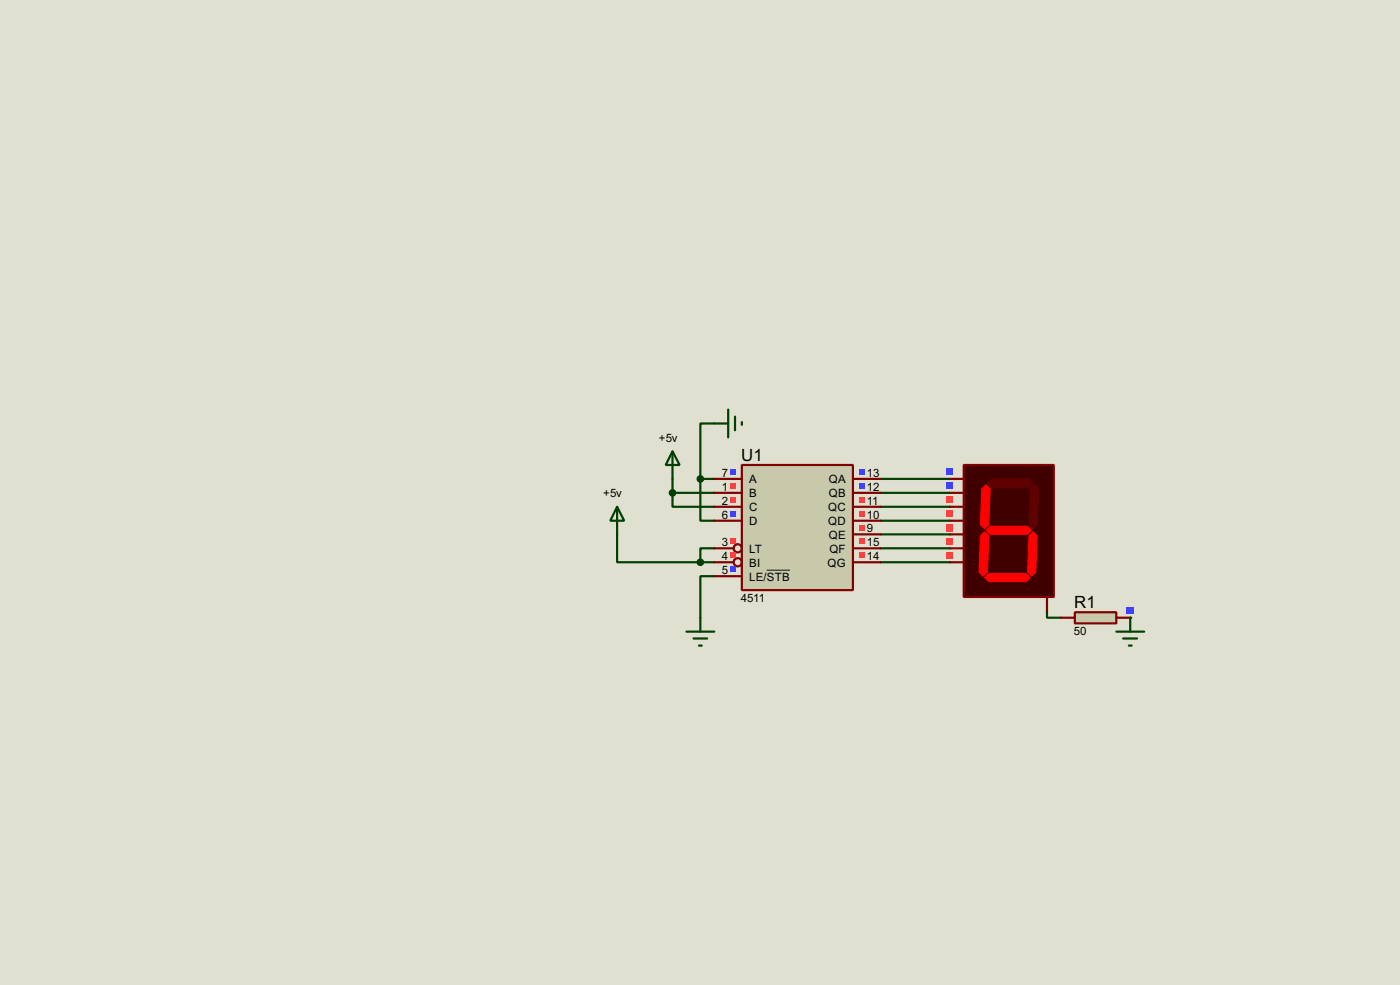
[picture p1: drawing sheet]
<svg xmlns="http://www.w3.org/2000/svg" width="256mm" height="180mm" viewBox="0 0 256 180" stroke-linecap="round" stroke-linejoin="round" font-family="sans-serif">
<path d="M0 0h256.5v180.3h-256.5z" fill="#e0e0d0"/>
<circle cx="207.1" cy="113.1" r=".2" fill="#004000"/>
<g fill="none" stroke="#004000" stroke-width=".4">
<path d="M130.9 77.5h-2.6v10.2M113.1 97.8v5.1h15.2M123.2 90.2v2.6h7.7M123.2 90.2h7.7M123.2 87.7v2.5M128.3 87.7v7.6h2.6M128.3 87.7h2.6M161.3 87.7h12.7M161.3 95.3h12.7M161.3 97.8h12.7M161.3 90.2h12.7M161.3 92.8h12.7"/>
<path d="M128.3 102.9h2.6M130.9 105.5h-2.6v7.6M130.9 100.4h-2.6v2.5M161.3 100.4h12.7M161.3 102.9h12.7M191.8 111.8v1.3h2.6"/>
</g>
<path d="M135.9 85.1h20.4v22.9h-20.4z" fill="#c8c8aa" stroke="#800000" stroke-width=".4"/>
<g fill="none" stroke="#800000" stroke-width=".4">
<path d="M130.9 87.7h5M130.9 90.2h5M130.9 92.8h5M130.9 95.3h5M156.3 87.7h5M156.3 90.2h5M156.3 92.8h5M156.3 95.3h5M156.3 97.8h5M130.9 100.4h3.5M130.9 102.9h3.5M130.9 105.5h5"/>
<path d="M156.3 100.4h5M156.3 102.9h5"/>
<circle cx="135.1" cy="100.4" r=".75"/>
<circle cx="135.1" cy="102.9" r=".75"/>
</g>
<path d="M140.5 104.4h4.2" fill="none" stroke="#000" stroke-width=".18"/>
<path d="M133.8 85.9h1v1h-1z" fill="#4040ff"/>
<g fill="#ff4040">
<path d="M133.8 88.4h1v1.1h-1z"/>
<path d="M133.8 91h1v1h-1z"/>
</g>
<path d="M133.8 93.5h1v1h-1z" fill="#4040ff"/>
<g fill="#ff4040">
<path d="M133.8 98.6h1v1h-1z"/>
<path d="M133.8 101.1h1v1.1h-1z"/>
</g>
<g fill="#4040ff">
<path d="M133.8 103.7h1v1h-1z"/>
<path d="M157.4 85.9h1v1h-1z"/>
<path d="M157.4 88.4h1v1.1h-1z"/>
</g>
<g fill="#ff4040">
<path d="M157.4 91h1v1h-1z"/>
<path d="M157.4 93.5h1v1h-1z"/>
<path d="M157.4 96.1h1v1h-1z"/>
<path d="M157.4 98.6h1v1h-1z"/>
<path d="M157.4 101.1h1v1.1h-1z"/>
</g>
<path d="M125.8 115.6h5.1M127.1 116.9h2.5M128.1 118.2h.5M128.3 113.1v2.5" fill="none" stroke="#004000" stroke-width=".4"/>
<path d="M176.6 85.1h16.5v24.2h-16.5z" fill="#400000" stroke="#800000" stroke-width=".4"/>
<g fill="#600000" stroke="#600000" stroke-width=".18">
<path d="M180.9 88.4l.8-.7h6.8l.8 .7-.8 .8h-6.8z" fill-rule="evenodd"/>
<path d="M188.8 89.5l.7-.8 .8 .8-.3 6.6-.7 .7-.8-.7z" fill-rule="evenodd"/>
</g>
<g fill="#f00" stroke="#f00" stroke-width=".18">
<path d="M188.5 98.1l.8-.8 .7 .8-.2 6.6-.8 .8-.7-.8z" fill-rule="evenodd"/>
<path d="M180.4 105.7l.8-.7h6.8l.8 .7-.8 .8h-6.8z" fill-rule="evenodd"/>
<path d="M179.6 98.1l.8-.8 .8 .8-.3 6.6-.8 .8-.7-.8z" fill-rule="evenodd"/>
<path d="M180.6 88.7l.8 .8-.2 6.6-.8 .7-.8-.7 .3-6.6z" fill-rule="evenodd"/>
<path d="M180.6 97.1l.8-.8h6.9l.7 .8-.7 .7h-6.9z" fill-rule="evenodd"/>
</g>
<path d="M174 87.7h2.6M174 90.2h2.6M174 92.8h2.6M174 95.3h2.6M174 97.8h2.6M174 100.4h2.6M174 102.9h2.6M191.8 109.3v2.5" fill="none" stroke="#800000" stroke-width=".4"/>
<g fill="#4040ff">
<path d="M173.4 85.8h1.3v1.2h-1.3z"/>
<path d="M173.4 88.3h1.3v1.3h-1.3z"/>
</g>
<g fill="#ff4040">
<path d="M173.4 90.9h1.3v1.2h-1.3z"/>
<path d="M173.4 93.4h1.3v1.3h-1.3z"/>
<path d="M173.4 95.9h1.3v1.3h-1.3z"/>
<path d="M173.4 98.5h1.3v1.2h-1.3z"/>
<path d="M173.4 101h1.3v1.3h-1.3z"/>
</g>
<path d="M113.1 92.8l1.3 2.5h-2.6zM113.1 92.8v5" fill="none" stroke="#004000" stroke-width=".4"/>
<path d="M196.9 112.1h7.6v2h-7.6z" fill="#c8c8aa" stroke="#800000" stroke-width=".4"/>
<path d="M194.4 113.1h2.5M204.5 113.1h2.6" fill="none" stroke="#800000" stroke-width=".4"/>
<path d="M206.4 111.2h1.3v1.2h-1.3z" fill="#4040ff"/>
<path d="M130.9 77.5h2.5M133.4 75v5.1M134.7 76.3v2.5M135.9 77.3v.5M123.2 82.6l1.3 2.5h-2.5zM123.2 82.6v5.1M204.5 115.6h5.1M205.8 116.9h2.5M206.8 118.2h.5M207.1 113.1v2.5" fill="none" stroke="#004000" stroke-width=".4"/>
<g fill="#004000" stroke="#004000" stroke-width=".4">
<circle cx="128.3" cy="102.9" r=".5"/>
<circle cx="123.2" cy="90.2" r=".5"/>
<circle cx="128.3" cy="87.7" r=".5"/>
</g>
<g font-size="3.5">
<text x="135.8" y="84.3">U1</text>
<text x="196.8" y="111.3">R1</text>
</g>
<g font-size="2.4">
<text x="120.7" y="80.8">+5v</text>
<text x="132.3" y="87.3">7</text>
<text x="132.3" y="89.8">1</text>
<text x="137.2" y="88.5">A</text>
<text x="151.8" y="88.5">QA</text>
<text x="158.8" y="87.3">13</text>
<text x="158.8" y="89.8">12</text>
<text x="110.5" y="91">+5v</text>
<text x="132.3" y="92.4">2</text>
<text x="132.3" y="94.9">6</text>
<text x="137.2" y="91">B</text>
<text x="137.2" y="93.6">C</text>
<text x="151.7" y="93.6">QC</text>
<text x="151.8" y="91">QB</text>
<text x="158.8" y="92.4">11</text>
<text x="158.8" y="94.9">10</text>
<text x="132.3" y="100">3</text>
<text x="137.2" y="96.1">D</text>
<text x="137.2" y="101.2">LT</text>
<text x="151.7" y="96.1">QD</text>
<text x="151.8" y="98.6">QE</text>
<text x="151.9" y="101.2">QF</text>
<text x="158.8" y="97.4">9</text>
<text x="158.8" y="100">15</text>
<text x="132.3" y="102.5">4</text>
<text x="132.3" y="105.1">5</text>
<text x="137.2" y="103.7">BI</text>
<text x="137.2" y="106.3">LE/STB</text>
<text x="151.6" y="103.7">QG</text>
<text x="158.8" y="102.5">14</text>
<text x="135.7" y="110.2">4511</text>
<text x="196.7" y="116.3">50</text>
</g>
</svg>
